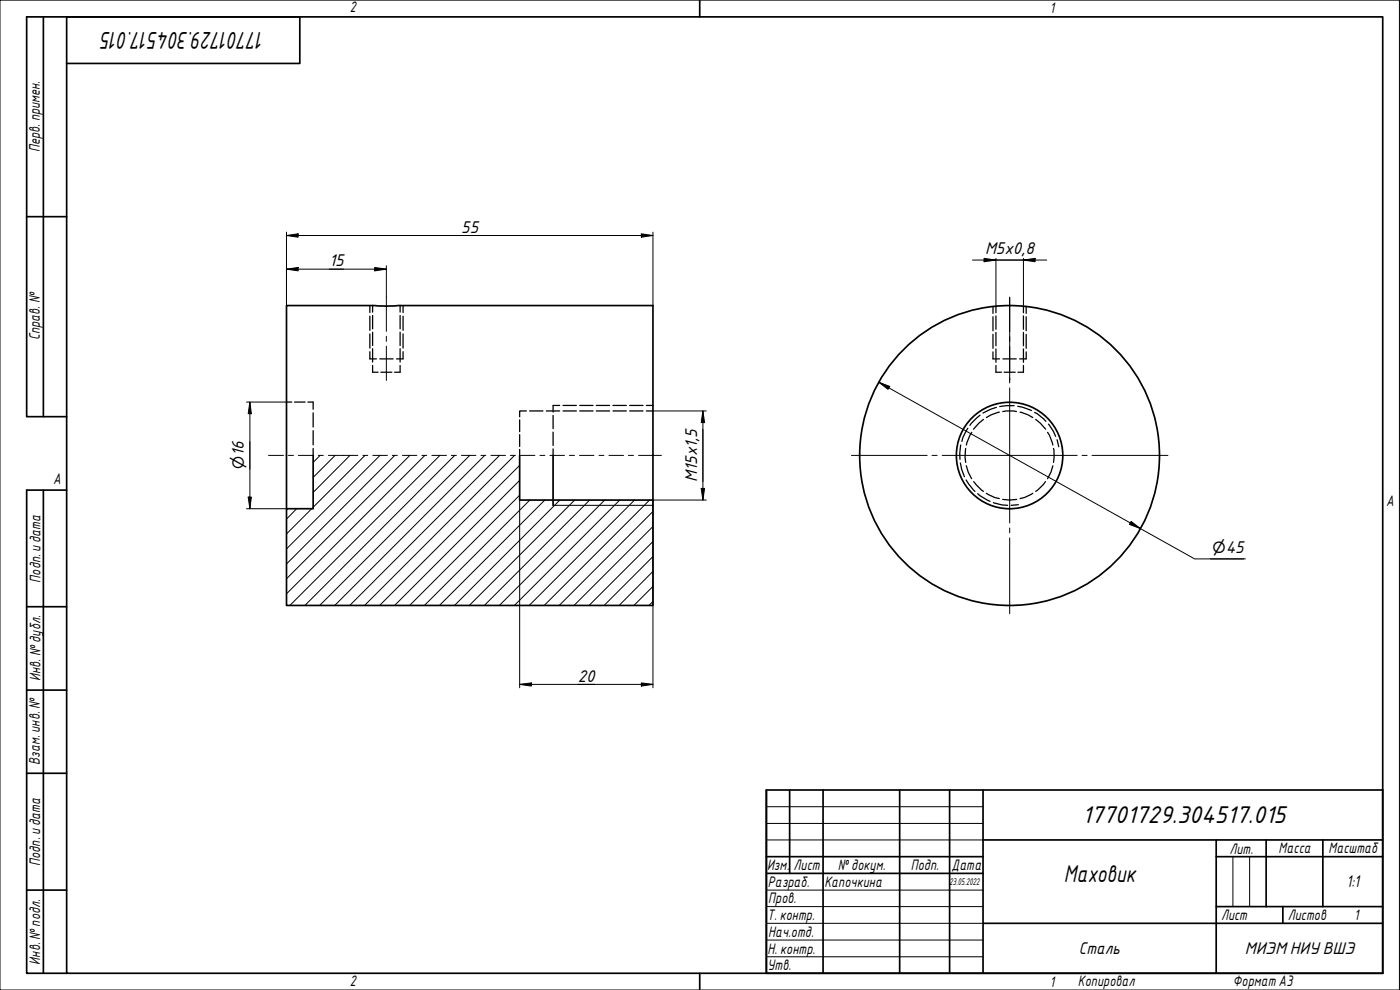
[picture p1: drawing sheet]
<svg xmlns="http://www.w3.org/2000/svg" width="420mm" height="297mm" viewBox="0 0 420 297" stroke-linecap="round" stroke-linejoin="round" font-family="sans-serif">
<g fill="none" stroke="#000" stroke-width=".3">
<path d="M96.1 136.6l-2.1 2.1M100.6 136.6l-6.6 6.6M105 136.6l-11 11.2M109.5 136.6l-15.5 15.6M114 136.6l-28 28.1M118.5 136.6l-32.5 32.6M123 136.6l-37 37.1M127.5 136.6l-41.5 41.6M132 136.6l-45 45.1M136.5 136.6l-45 45.1M141 136.6l-45.1 45.1M145.5 136.6l-45 45.1"/>
<path d="M149.9 136.6l-44.9 45.1M154.4 136.6l-45 45.1M156 139.6l-42.1 42.1M89 152.6l-3 3.2M93.5 152.6l-7.5 7.6M156 148.6l-33.1 33.1M156 144.1l-37.6 37.6M159 150l-31.6 31.7M163.5 150l-31.6 31.7M168 150l-31.6 31.7M172.5 150l-31.7 31.7M177 150l-31.6 31.7"/>
<path d="M181.5 150l-31.6 31.7M186 150l-31.6 31.7M190.4 150l-31.6 31.7M194.9 150l-31.6 31.7M196 158l-23.7 23.7M196 153.5l-28.2 28.2M196 175.9l-5.8 5.8M196 171.4l-10.2 10.3M196 167l-14.7 14.7M196 162.5l-19.2 19.2M196 180.5l-1.2 1.2"/>
</g>
<g fill="none" stroke="#000" stroke-width=".51">
<path d="M94 136.6v16h-8v29.1h110v-31.7h-40v-13.4M166 136.6v15M196 150v-58.3h-76.6l-3.4 .2-3.5-.2h-26.5v60.9"/>
<circle cx="303" cy="136.7" r="45"/>
<circle cx="303" cy="136.7" r="16"/>
</g>
<g fill="none" stroke="#000" stroke-width=".38">
<path d="M111 91.7v2.1M111 94.9v4.2M111.8 91.7v1.9M111.8 94.7v4M111.8 99.7v4M120.1 91.7v1.9M120.1 94.7v4M120.1 99.7v4M121 91.7v2.1M121 94.9v4.2M298 91.9v2.1M298 95v4.2"/>
<path d="M298.9 91.9v1.9M298.9 94.8v4M298.9 99.7v4M307.1 91.9v1.9M307.1 94.8v4M307.1 99.7v4M308 91.9v2.1M308 95v4.2M111 100.2v4.2M111 105.5v2.2h2M111.8 109.7v2h1.7M111.8 104.6v4"/>
<path d="M114 107.7h4M114.3 111.7h3.3M120.1 109.7v2h-1.7M120.1 104.6v4M121 100.2v4.2M121 105.5v2.2h-2M298 105.6v2.1h2M298 100.3v4.2M298.9 109.7v2h1.6M298.9 104.7v4M301 107.7h4M301.4 111.7h3.3"/>
<path d="M307.1 109.7v2h-1.6M307.1 104.7v4M308 105.6v2.1h-2M308 100.3v4.2M86 120.6h1.6M88.4 120.6h3.2M92.4 120.6h1.6v2.2M94 123.9v4.2M94 129.2v4.3M94 134.5v2.1M156 126v3.5M156 130.4v3.6"/>
<path d="M156 134.9v1.7M158 123.3h-2v1.8M158.9 123.3h4M164 123.3h4M166 124.6v4M166 129.7v4M166 134.7v1.9M168 121.7h-2v1.9M169 123.3h4M169 121.7h4M174 123.3h4M174 121.7h4"/>
<path d="M178.9 123.3h4M178.9 121.7h4M184 123.3h4M184 121.7h4M189 123.3h4M189 121.7h4M194 123.3h2M194 121.7h2M288.2 138.9l.4 1.9 .8 2.3M288.4 133.5l-.4 2.5 .1 1.8M289.8 134.5l-.2 2.7 .2 1.5M290 139.7l.6 2 1 1.9"/>
<path d="M290.4 128.5l-1.4 2.7-.3 1.2M291.7 129.7l-.6 .9-1.1 2.9M294.1 124.6l-3 3M295.1 125.8l-1.3 1.2-1.6 1.8M299 122.2l-1.7 .6-2.3 1.1M299.9 123.7l-2.4 .7-1.5 .9M300.9 123.5l1-.2 3.2 .2M304.4 121.7l-4.4 .3M305.4 121.9l1.4 .3 2.8 1M306.1 123.7l2.4 .7 1.4 .9M310.5 123.7l.8 .4 2.6 2.3M310.8 125.8l1.4 1.2 1.6 1.8"/>
<path d="M314.4 129.7l.6 .9 1 2.9M314.6 127.2l1.6 2.3 .6 1.4M316 139.7l-.6 2-1 1.9M316.2 134.5l.2 2.7-.2 1.5M317.2 131.9l.6 2.1M289.9 144l2.7 3.4M292.2 144.5l2.9 2.9M293.4 148.1l.7 .6 3 1.7M296 148l2.5 1.3 1.4 .3M298.1 150.8l2.6 .7 1.7 .1M300.9 149.8l2.1 .2 2.1-.2M305.6 151.4l-2.1 .2"/>
<path d="M309.9 148l-2.4 1.3-1.4 .3M313.8 144.5l-.7 1-2.3 1.9"/>
</g>
<path d="M166 151.6h30" fill="none" stroke="#000" stroke-width=".3"/>
<path d="M20 5.1h395v286.9h-395zM210 0v5.1M210 292v5" fill="none" stroke="#000" stroke-width=".51"/>
<path d="M0 0h420v297h-420z" fill="none" stroke="#000" stroke-width=".3"/>
<g fill="none" stroke="#000" stroke-width=".51">
<path d="M230 237h185v55h-185zM237 237v25.1M247 237v55M270 237v55M285 237v55M295 237v55M230 257h65M295 252h120M365 257h50M365 252v40M380 252v20M397 252v20"/>
<path d="M230 262.1h65M295 277h120M365 272h50M385 272v5"/>
</g>
<path d="M230 242h65M230 247.1h65M230 252h65M370 257v15M375 257v15M230 267.1h65M230 272h65M230 277h65M230 282.1h65M230 287.1h65" fill="none" stroke="#000" stroke-width=".3"/>
<path d="M13 5.1v119.9M20 19h70v-13.9h-82v119.9h12M8 65h12M13 147.1v144.9M20 147.1h-12v144.9h12M8 182h12M8 207.1h12M8 232h12M8 267.1h12" fill="none" stroke="#000" stroke-width=".51"/>
<g fill="none" stroke="#000" stroke-width=".3">
<path d="M116 89.1v10.3M303 89.3v10.2M116 100.9v1.5M116 103.9v10.3M303 101v1.5M303 104v10.2M80.6 136.6h4.5M86.6 136.6h1.5M89.5 136.6h4.5M95.6 136.6h1.4M98.6 136.6h8.8M108.9 136.6h1.5"/>
<path d="M111.9 136.6h4.4M117.7 136.6h1.6M120.8 136.6h4.3M126.6 136.6h1.5M129.6 136.6h4.4M135.4 136.6h1.6M138.5 136.6h4.3M144.3 136.6h1.5M147.3 136.6h4.4M153.2 136.6h1.5M156.2 136.6h4.3M162.1 136.6h1.4"/>
<path d="M165 136.6h4.4M170.9 136.6h1.5M173.9 136.6h4.3M179.8 136.6h1.4M182.8 136.6h4.3M188.6 136.6h1.5M191.6 136.6h6.9"/>
</g>
<path d="M303 89.1v22.8M303 113.4v1.5M303 116.4v40.5M255.5 136.6h22.8M279.7 136.6h1.5M282.8 136.6h40.5M324.7 136.6h1.6M327.7 136.6h22.8M303 158.4v1.5M303 161.4v22.7" fill="none" stroke="#000" stroke-width=".3"/>
<g fill="none" stroke="#000" stroke-width=".3">
<path d="M86 70.7l3.5-.5v1zM86 70.7h110M86 69.6v22.1M116 79.7v9.4M192.5 70.2l3.5 .5-3.5 .5zM196 69.6v22.1M291.8 78h22.3M295.3 77.5l3.6 .5-3.6 .5zM298.9 77.5v14.4M307.1 78l3.5-.5v1zM307.1 77.5v14.4M86 80.8l3.5-.6v1.1z"/>
<path d="M86 80.8h30M112.5 80.2l3.5 .6-3.5 .5zM263.7 114.7l3.3 1.2-.5 .9zM263.7 114.7l94.8 53h15.3M74 120.6h12M75 120.6l.4 3.5h-.9zM75 120.6v32M196 123.3h16M210.9 123.3l.6 3.5h-1.1zM210.9 123.3v26.7M74 152.6h12M74.5 149.1h.9l-.4 3.5z"/>
<path d="M156 150v56.4M210.4 146.5h1.1l-.6 3.5zM212 150h-16v56.4M339.5 156.4l2.8 2.2-3.3-1.3zM363.2 167.7h10.1M156 205.3l3.4-.4v1zM156 205.3h40M192.5 204.9l3.5 .4-3.5 .6z"/>
</g>
<g fill="#000">
<path d="M86 70.7l3.5-.5v1z" fill-rule="evenodd"/>
<path d="M192.5 70.2l3.5 .5-3.5 .5z" fill-rule="evenodd"/>
<path d="M295.3 77.5l3.6 .5-3.6 .5z" fill-rule="evenodd"/>
<path d="M307.1 78l3.5-.5v1z" fill-rule="evenodd"/>
<path d="M86 80.8l3.5-.6v1.1z" fill-rule="evenodd"/>
<path d="M112.5 80.2l3.5 .6-3.5 .5z" fill-rule="evenodd"/>
<path d="M263.7 114.7l3.3 1.2-.5 .9z" fill-rule="evenodd"/>
<path d="M75 120.6l.4 3.5h-.9z" fill-rule="evenodd"/>
<path d="M210.9 123.3l.6 3.5h-1.1z" fill-rule="evenodd"/>
<path d="M74.5 149.1h.9l-.4 3.5z" fill-rule="evenodd"/>
<path d="M210.4 146.5h1.1l-.6 3.5z" fill-rule="evenodd"/>
<path d="M339.5 156.4l2.8 2.2-3.3-1.3z" fill-rule="evenodd"/>
<path d="M156 205.3l3.4-.4v1z" fill-rule="evenodd"/>
<path d="M192.5 204.9l3.5 .4-3.5 .6z" fill-rule="evenodd"/>
</g>
<g font-size="7">
<text x="79.4" y="9.5" transform="rotate(180 79.4 9.5)">17701729.304517.015</text>
<text x="324.7" y="246.9">17701729.304517.015</text>
<text x="319.3" y="264.6">Маховик</text>
</g>
<g font-size="4.9">
<text x="138.4" y="69.8">55</text>
<text x="295.7" y="76.3">М5х0,8</text>
<text x="98.8" y="79.9">15</text>
<text x="209.2" y="144.5" transform="rotate(-90 209.2 144.5)">М15х1,5</text>
<text x="363.2" y="166">⌀45</text>
<text x="173.4" y="204.5">20</text>
<text x="404.1" y="266.2">1:1</text>
<text x="323.8" y="286.2">Сталь</text>
<text x="373.6" y="286.2">МИЭМНИУВШЭ</text>
</g>
<text font-size="4.6" x="73.2" y="140.8" transform="rotate(-90 73.2 140.8)">⌀16</text>
<g font-size="4.4">
<text x="105" y="3.7">2</text>
<text x="315" y="3.8">1</text>
<text x="11.9" y="45.6" transform="rotate(-90 11.9 45.6)">Перв. примен.</text>
<text x="12" y="102.2" transform="rotate(-90 12 102.2)">Справ. №</text>
<text x="16" y="145.2">A</text>
<text x="416" y="151.7">A</text>
<text x="12.2" y="174.8" transform="rotate(-90 12.2 174.8)">Подп. идата</text>
<text x="12.2" y="204.3" transform="rotate(-90 12.2 204.3)">Инв. №дубл.</text>
<text x="12" y="229.5" transform="rotate(-90 12 229.5)">Взам. инв. №</text>
<text x="369" y="256.1">Лит.</text>
<text x="383.7" y="256.1">Масса</text>
<text x="398.7" y="256.1">Масштаб</text>
<text x="12.1" y="259.8" transform="rotate(-90 12.1 259.8)">Подп. идата</text>
<text x="230.2" y="261.1">Изм.</text>
<text x="238.2" y="261.1">Лист</text>
<text x="251.5" y="261">№докум.</text>
<text x="273.4" y="261.2">Подп.</text>
<text x="285.6" y="261.2">Дата</text>
<text x="230.4" y="266.1">Разраб.</text>
<text x="247.4" y="266.1">Капочкина</text>
<text x="230.6" y="271.1">Пров.</text>
<text x="230.3" y="276.1">Т. контр.</text>
<text x="230.5" y="281.1">Нач.отд.</text>
<text x="366.5" y="276.1">Лист</text>
<text x="386.5" y="276.1">Листов</text>
<text x="406.4" y="276">1</text>
<text x="230.4" y="286.1">Н. контр.</text>
<text x="12.1" y="289.4" transform="rotate(-90 12.1 289.4)">Инв. №подл.</text>
<text x="230.3" y="291.1">Утв.</text>
<text x="105" y="295.9">2</text>
<text x="315" y="296.1">1</text>
<text x="323.5" y="295.8">Копировал</text>
<text x="370" y="295.8">Формат А3</text>
</g>
<text font-size="2.8" x="285" y="265.5">23.05.2022</text>
</svg>
